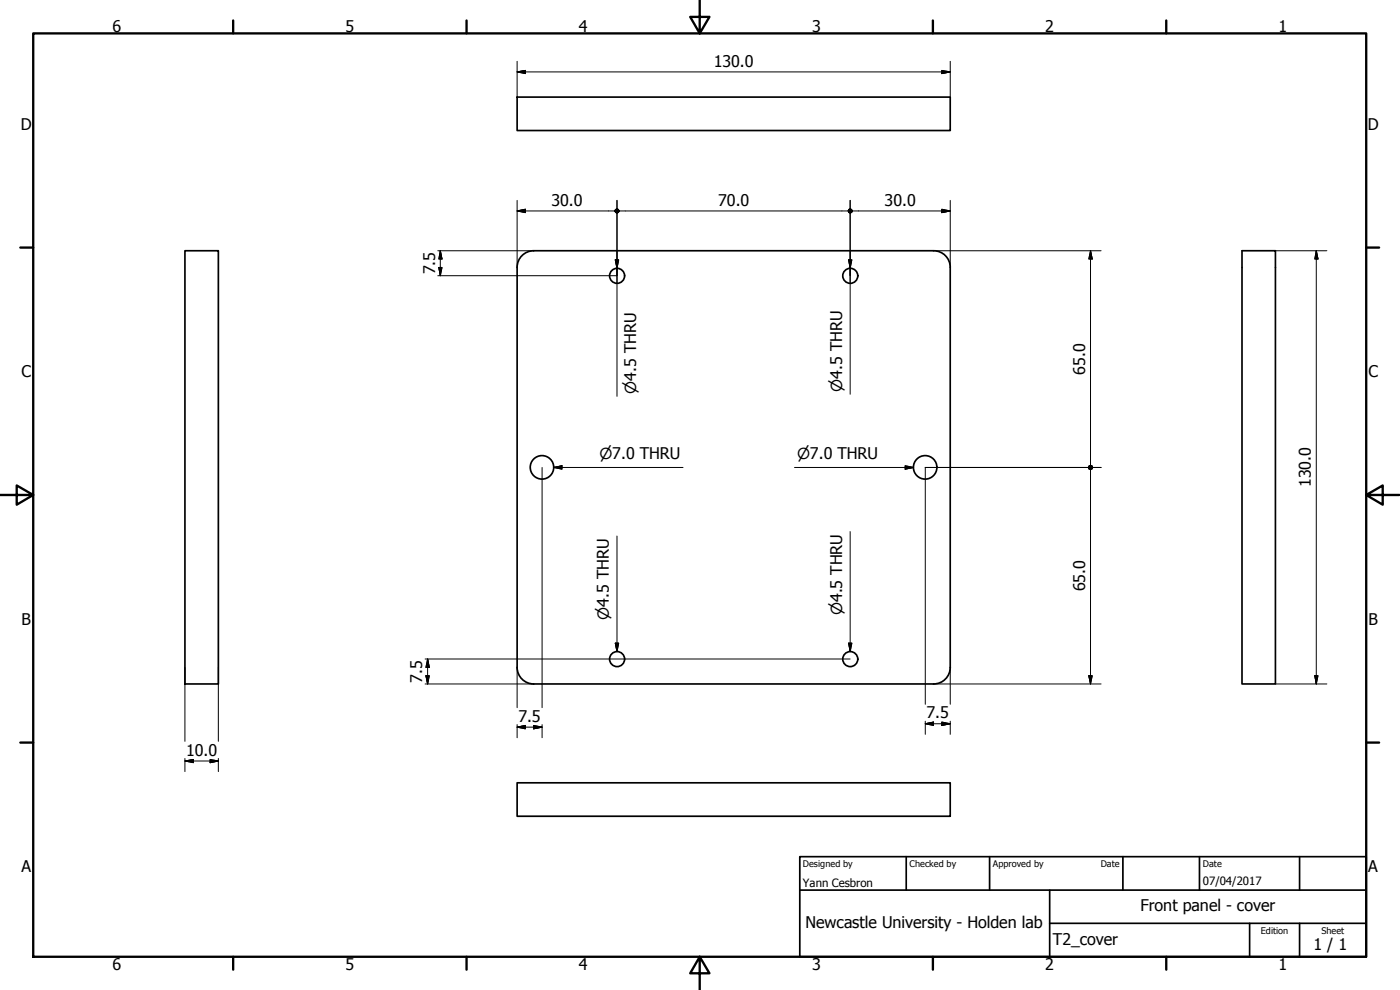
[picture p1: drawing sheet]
<svg xmlns="http://www.w3.org/2000/svg" width="420mm" height="297mm" viewBox="0 0 420 297" stroke-linecap="round" stroke-linejoin="round" font-family="sans-serif">
<!-- layer: Visible (ISO) -->
<g fill="none" stroke="#000" stroke-width=".51">
<path d="M155.2 29.1h130v10.1h-130zM55.5 75.2h10v130h-10zM160.1 75.2h120.1M160.2 75.2a5 5 0 0 0-5 5M280.2 75.2a5 5 0 0 1 5 5M372.7 75.2h10.1v130h-10.1zM155.2 80.2v120a5 5 0 0 0 5 5M285.2 80.2v120a5 5 0 0 1-5 5M160.1 205.2h120.1M155.2 234.9h130v10h-130z"/>
<circle cx="185.2" cy="82.8" r="2.25"/>
<circle cx="255.2" cy="82.8" r="2.25"/>
<circle cx="162.7" cy="140.2" r="3.5"/>
<circle cx="277.7" cy="140.2" r="3.5"/>
<circle cx="185.2" cy="197.8" r="2.25"/>
<circle cx="255.2" cy="197.8" r="2.25"/>
</g>
<!-- layer: Border (ISO) -->
<g fill="none" stroke="#000" stroke-width=".7">
<path d="M10 10h400v277.1h-400zM70 6.1v3.9M140 6.1v3.9M210 0v10l-2.9-4.9h5.8l-2.9 4.9M280 6.1v3.9M350 6.1v3.9M6.1 74.3h3.9M410 74.3h3.9M0 148.5h10l-5-2.8v5.7l5-2.9M410 148.5l5 2.9v-5.7l-5 2.8h10M6.1 222.8h3.9M410 222.8h3.9"/>
<path d="M70 287.1v3.8M140 287.1v3.8M210 287.1l2.9 4.9h-5.8l2.9-4.9v9.9M280 287.1v3.8M350 287.1v3.8"/>
</g>
<!-- layer: Title (ISO) -->
<path d="M240 257h170v30.1h-170zM272 257v10.1M297 257v10.1M337 257v10.1M360 257v10.1M390 257v10.1M240 267.1h170M315 277h95M315 267.1v20M375 277v10.1M390 277v10.1" fill="none" stroke="#000" stroke-width=".51"/>
<!-- layer: Dimension (ISO) -->
<g fill="none" stroke="#000" stroke-width=".3">
<path d="M155.2 18.4v10.7M285.2 18.4v10.7M155.2 21.6l2.5-.5v1zM155.2 21.6h130M282.6 21.1l2.6 .5-2.6 .5zM131.4 75.2h28.7M132.1 75.2l.6 2.5h-1zM132.1 75.2v7.5M155.2 63.3l2.5-.5v1zM155.2 60.1v20.1M155.2 63.3h29.3M185.2 60.1v18"/>
<path d="M185.8 63.3h68.8M255.1 60.1v18M255.8 63.3h29.4M280.2 75.2h50.3M282.6 62.8l2.6 .5-2.6 .5zM285.2 60.1v20.1M327.3 75.2l.5 2.5h-1zM327.3 75.2v64.4M382.8 75.2h15.4M395 75.2l.5 2.5h-.9zM395 75.2v130M131.7 80.2h1l-.6 2.5z"/>
<path d="M185.2 80.4v2.3h-53.8M255.1 80.4v2.3M162.7 140.3v72M327.3 140.8v64.4M330.5 140.3h-52.8v71M127.6 197.7h127.5M128.3 197.7l.5 2.6h-1zM128.3 197.7v7.5M55.5 200.3v22.1M65.5 200.3v22.1M127.6 205.2h32.5M127.8 202.7h1l-.5 2.5z"/>
<path d="M155.2 218.2l2.5-.5v1zM155.2 200.3v12M155.2 217.4v3.9M155.2 218.2h7.5M160.1 217.7l2.6 .5-2.6 .5zM162.7 217.4v3.9M277.7 217.2l2.5-.6v1.1zM277.7 217.2h7.5M277.7 216.4v3.9M280.2 205.2h50.3M282.6 216.6l2.6 .6-2.6 .5zM285.2 200.3v11"/>
<path d="M285.2 216.4v3.9M326.8 202.7h1l-.5 2.5zM382.8 205.2h15.4M394.6 202.7h.9l-.5 2.5zM55.5 228.3l2.5-.4v.9zM55.5 228.3h10M55.5 227.6v3.9M63.1 227.9l2.4 .4-2.4 .5zM65.5 227.6v3.9"/>
</g>
<g fill="#000" stroke="#000" stroke-width=".3">
<path d="M155.2 21.6l2.5-.5zM155.2 21.6l2.5-.5v1zM282.6 22.1l2.6-.5zM282.6 21.1l2.6 .5-2.6 .5zM132.1 75.2l.6 2.5zM132.1 75.2l.6 2.5h-1zM155.2 63.3l2.5-.5zM155.2 63.3l2.5-.5v1zM184.5 63.3l.7 .6-.5-.2zM184.5 63.3l1.1 .4-.4 .2zM184.5 63.3h1.3l-.2 .4zM184.5 63.3l1.1-.4 .2 .4z"/>
<path d="M185.2 62.7l.4 .2-1.1 .4zM184.7 62.9l.5-.2-.7 .6zM184.7 62.9l-.2 .4zM185.2 62.7l.4 .2 .2 .4zM184.7 62.9l.5-.2 .6 .6zM184.7 62.9l1.1 .4h-1.3zM184.5 63.3h1.3l-1.1 .4zM184.7 63.7l1.1-.4-.6 .6zM185.2 63.9l.6-.6-.2 .4zM185.8 63.3l-.2 .4zM254.6 63.3l.5 .6-.4-.2zM254.6 63.3l1 .4-.5 .2z"/>
<path d="M254.6 63.3h1.2l-.2 .4zM254.6 63.3l1-.4 .2 .4zM255.1 62.7l.5 .2-1 .4zM254.7 62.9l.4-.2-.5 .6zM254.7 62.9l-.1 .4zM255.1 62.7l.5 .2 .2 .4zM254.7 62.9l.4-.2 .7 .6zM254.7 62.9l1.1 .4h-1.2zM254.6 63.3h1.2l-1.1 .4zM254.7 63.7l1.1-.4-.7 .6zM255.1 63.9l.7-.6-.2 .4zM255.8 63.3l-.2 .4z"/>
<path d="M282.6 63.8l2.6-.5zM282.6 62.8l2.6 .5-2.6 .5zM327.3 75.2l.5 2.5zM327.3 75.2l.5 2.5h-1zM395 75.2l.5 2.5zM395 75.2l.5 2.5h-.9zM131.7 80.2l.4 2.5zM131.7 80.2h1l-.6 2.5zM326.8 139.8l.5-.2-.7 .7zM326.6 140.3l.7-.7-.5 1.1zM327.3 139.6v1.2l-.5-.1zM327.3 139.6l.4 1.1-.4 .1z"/>
<path d="M327.3 139.6l.6 .7-.2 .4zM327.3 139.6l.4 .2 .2 .5zM327.3 139.6l.4 .2zM327.3 140.8l.6-.5-.2 .4zM327.7 139.8l.2 .5-.6 .5zM327.3 139.6l.4 .2-.4 1zM326.8 139.8l.5-.2v1.2zM326.8 139.8l.5 1-.7-.5zM326.6 140.3l.7 .5-.5-.1zM326.8 140.7l.5 .1zM127.8 202.7l.5 2.5zM127.8 202.7h1l-.5 2.5z"/>
<path d="M128.3 197.7l.5 2.6zM128.3 197.7l.5 2.6h-1zM155.2 218.2l2.5-.5zM155.2 218.2l2.5-.5v1zM160.1 218.7l2.6-.5zM160.1 217.7l2.6 .5-2.6 .5zM277.7 217.2l2.5-.6zM277.7 217.2l2.5-.6v1.1zM282.6 217.7l2.6-.5zM282.6 216.6l2.6 .6-2.6 .5zM326.8 202.7l.5 2.5zM326.8 202.7h1l-.5 2.5z"/>
<path d="M394.6 202.7l.4 2.5zM394.6 202.7h.9l-.5 2.5zM55.5 228.3l2.5-.4zM55.5 228.3l2.5-.4v.9zM63.1 228.8l2.4-.5zM63.1 227.9l2.4 .4-2.4 .5z"/>
</g>
<!-- layer: Symbol (ISO) -->
<g fill="none" stroke="#000" stroke-width=".3">
<path d="M184.7 78h1l-.5 2.5zM185.2 75.5v9.5M254.7 78h1l-.6 2.5zM255.1 75.5v9.5M185.2 80.5v38.4M255.1 80.5v37.8M271.7 139.7l2.5 .6-2.5 .5zM166.2 140.3l2.5-.6v1.1zM166.2 140.3h38.8M238.4 140.3h35.8M255.1 159.5v36M185.2 160.8v34.7"/>
<path d="M184.7 193h1l-.5 2.5zM254.7 193h1l-.6 2.5z"/>
</g>
<path d="M184.7 78l.5 2.5zM184.7 78h1l-.5 2.5zM254.7 78l.4 2.5zM254.7 78h1l-.6 2.5zM166.2 140.3l2.5-.6zM166.2 140.3l2.5-.6v1.1zM271.7 140.8l2.5-.5zM271.7 139.7l2.5 .6-2.5 .5zM184.7 193l.5 2.5zM184.7 193h1l-.5 2.5zM254.7 193l.4 2.5zM254.7 193h1l-.6 2.5z" fill="#000" stroke="#000" stroke-width=".3"/>
<g font-size="4.8">
<text x="33.7" y="9.6">6</text>
<text x="103.7" y="9.6">5</text>
<text x="173.7" y="9.6">4</text>
<text x="243.7" y="9.6">3</text>
<text x="313.7" y="9.6">2</text>
<text x="383.7" y="9.6">1</text>
<text x="214.2" y="20">130.0</text>
<text x="6.2" y="38.9">D</text>
<text x="410.5" y="38.9">D</text>
<text x="165.5" y="61.7">30.0</text>
<text x="215.5" y="61.7">70.0</text>
<text x="265.5" y="61.7">30.0</text>
<text x="130.6" y="82.3" transform="rotate(-90 130.6 82.3)">7.5</text>
<text x="6.4" y="113.1">C</text>
<text x="325.7" y="112.4" transform="rotate(-90 325.7 112.4)">65.0</text>
<text x="410.7" y="113.1">C</text>
<text x="393.4" y="146.2" transform="rotate(-90 393.4 146.2)">130.0</text>
<text x="325.7" y="177.4" transform="rotate(-90 325.7 177.4)">65.0</text>
<text x="6.4" y="187.4">B</text>
<text x="410.7" y="187.4">B</text>
<text x="126.7" y="204.8" transform="rotate(-90 126.7 204.8)">7.5</text>
<text x="278.1" y="215.6">7.5</text>
<text x="155.6" y="216.6">7.5</text>
<text x="55.9" y="226.7">10.0</text>
<text x="6.4" y="261.7">A</text>
<text x="410.7" y="261.7">A</text>
<text x="342.3" y="273.4">Front panel - cover</text>
<text x="241.7" y="278.4">Newcastle University - Holden lab</text>
<text x="316" y="283.4">T2_cover</text>
<text x="394.2" y="285">1 / 1</text>
<text x="33.7" y="290.9">6</text>
<text x="103.7" y="290.9">5</text>
<text x="173.7" y="290.9">4</text>
<text x="243.7" y="290.9">3</text>
<text x="313.7" y="290.9">2</text>
<text x="383.7" y="290.9">1</text>
</g>
<g font-size="4.6">
<text x="190.9" y="118.2" transform="rotate(-90 190.9 118.2)">⌀4.5 THRU</text>
<text x="252.8" y="117.5" transform="rotate(-90 252.8 117.5)">⌀4.5 THRU</text>
<text x="179.9" y="137.8">⌀7.0 THRU</text>
<text x="239.2" y="137.8">⌀7.0 THRU</text>
<text x="182.8" y="186" transform="rotate(-90 182.8 186)">⌀4.5 THRU</text>
<text x="252.8" y="184.6" transform="rotate(-90 252.8 184.6)">⌀4.5 THRU</text>
</g>
<g font-size="3.4">
<text x="241" y="266">Yann Cesbron</text>
<text x="361" y="265.5">07/04/2017</text>
</g>
<g font-size="2.7">
<text x="241" y="260.1">Designed by</text>
<text x="273" y="260.1">Checked by</text>
<text x="298" y="260.1">Approved by</text>
<text x="330.3" y="260">Date</text>
<text x="361" y="260">Date</text>
<text x="378.4" y="280.1">Edition</text>
<text x="396.6" y="280.1">Sheet</text>
</g>
</svg>
